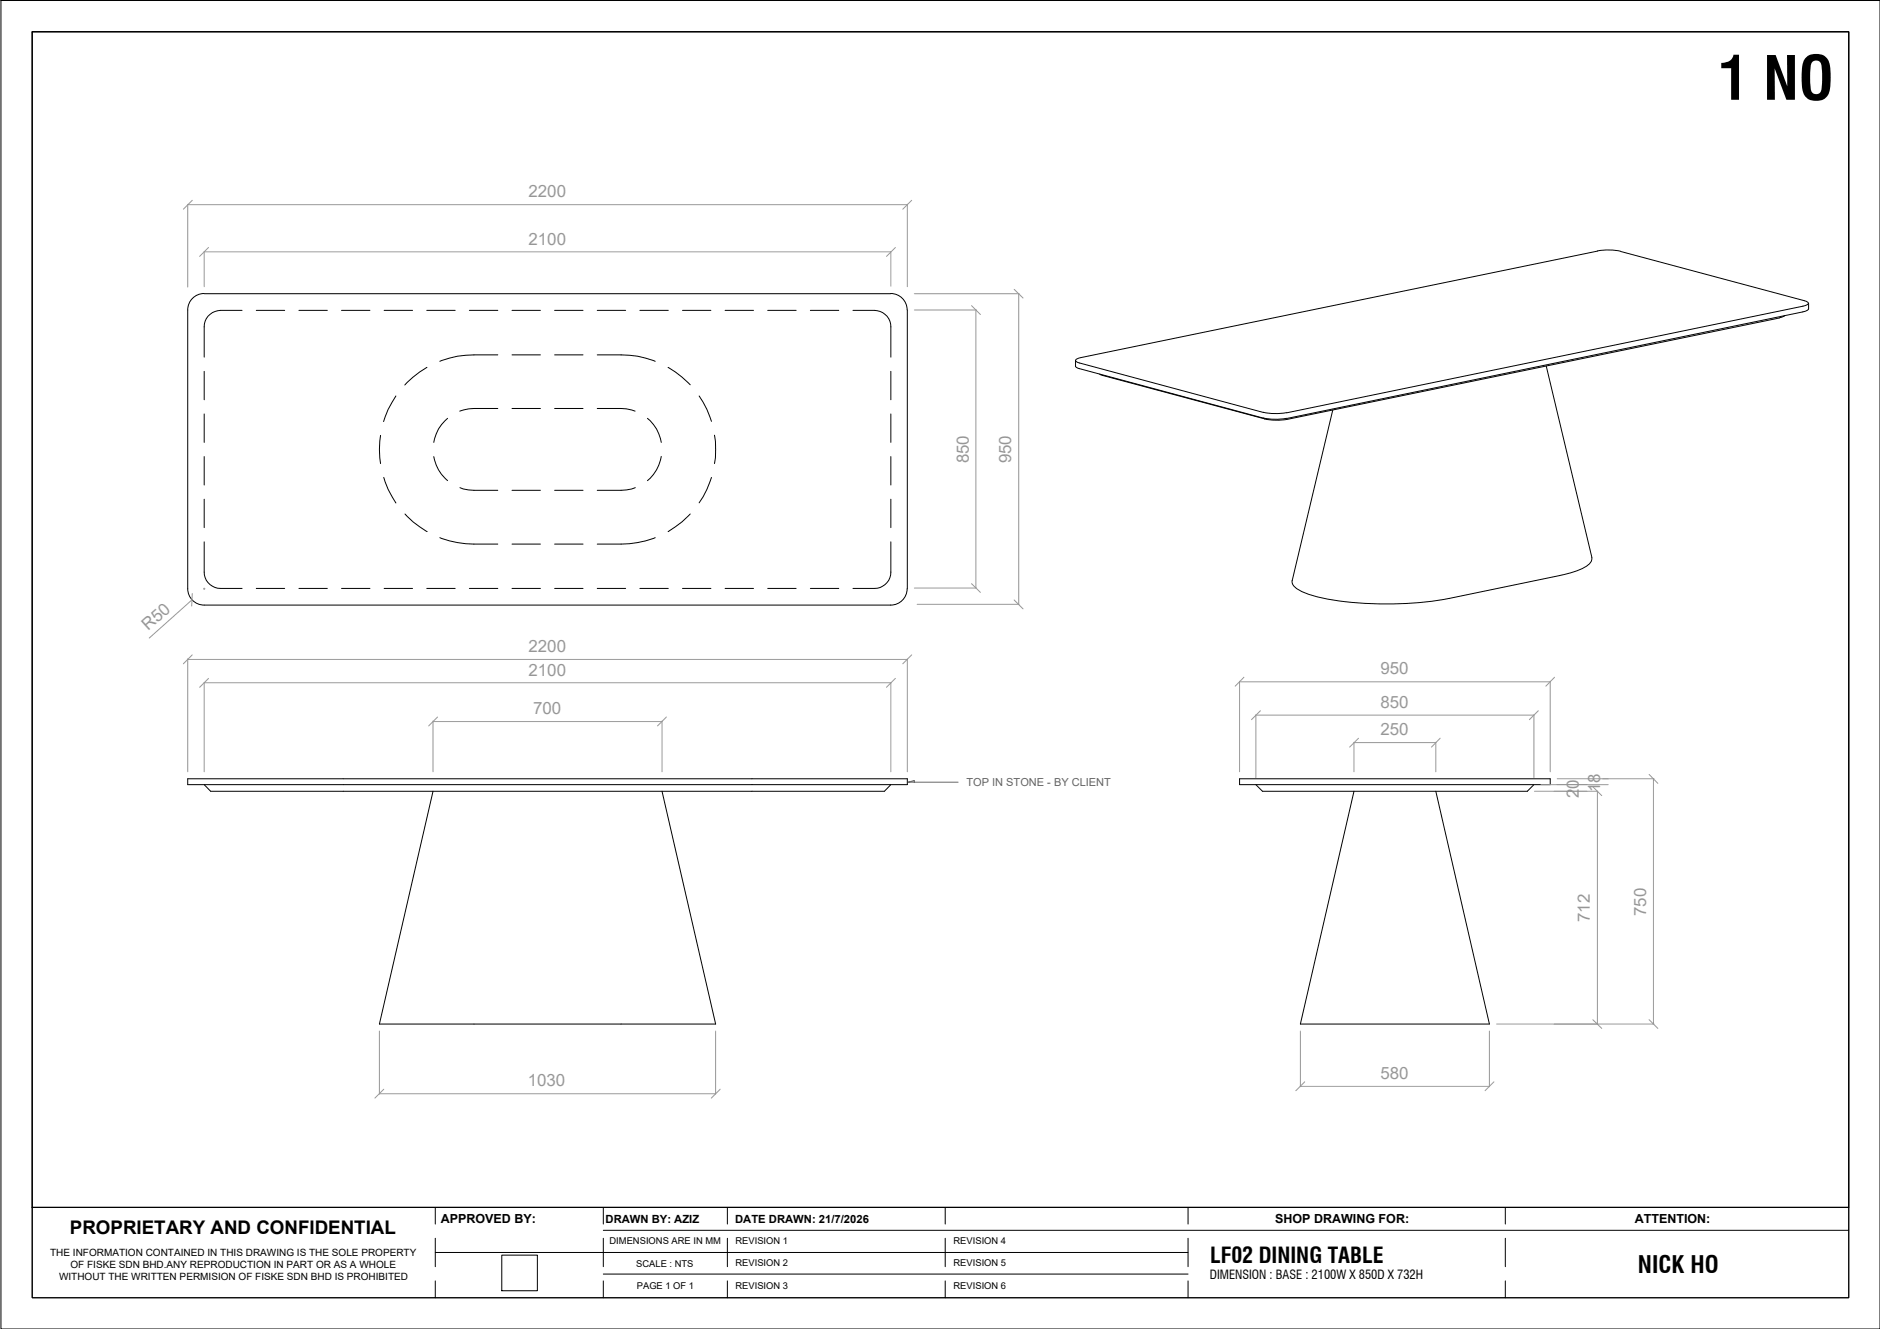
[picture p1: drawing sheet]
<svg xmlns="http://www.w3.org/2000/svg" width="420mm" height="297mm" viewBox="0 0 420 297" stroke-linecap="round" stroke-linejoin="round" font-family="sans-serif">
<!-- layer: 0 -->
<g fill="none" stroke="#000" stroke-width=".22">
<path d="M.2 .1h420v296.9h-420zM7.2 7.1h406v283h-406zM7.2 7.1h406v262.8h-406zM362.2 56.2l-2.1-.3-3.1 .2-115.4 23.8M362.2 56.2l41.1 11M45.6 65.6a3.7 3.7 0 0 0-3.6 3.7v62.3a3.7 3.7 0 0 0 3.6 3.6M45.6 65.6h153.5M54.1 69.4h-4.8a3.7 3.7 0 0 0-3.7 3.7v6.7M57.3 69.4h6.3M66.8 69.4h6.4M76.3 69.4h6.4M85.9 69.4h6.3"/>
<path d="M95.4 69.4h6.3M104.9 69.4h6.4M111.3 79.3a31.3 31.3 0 0 0-12.6 1.3l-.4 .2M114.4 79.3h6.4M114.4 69.4h6.4M124 79.3h6.3M124 69.4h6.3M133.5 79.3a31 31 0 0 1 12.6 1.3l.3 .2M133.5 69.4h6.3M143 69.4h6.4M152.5 69.4h6.4M162.1 69.4h6.3"/>
<path d="M171.6 69.4h6.3M181.1 69.4h6.4M190.6 69.4h4.9a3.7 3.7 0 0 1 3.6 3.7v6.7M199.1 65.6a3.7 3.7 0 0 1 3.6 3.7l.1 62.3a3.7 3.7 0 0 1-3.7 3.6h-153.5M241.6 79.9l-.6 .2-.6 .4 .3 .4 .6 .2M397.7 71.1l-109.9 22.6M398.9 70.5l-1.2 .5M402.9 68.4l-115.4 23.8-3 .2-2.2-.3M402.9 69.7l-115.4 23.8M403.2 67.2l.6 .2 .3 .4-.5 .5-.7 .1M404.2 67.8v1.3a1.41 1.41 0 0 1-1.3 .6M45.6 83v6.4"/>
<path d="M45.6 92.5v6.4M85 97.3a19.7 19.7 0 0 0 0 6.3M88.5 88.5a19.3 19.3 0 0 0-2.8 5.7M95.4 82.1a20.5 20.5 0 0 0-4.9 3.9M100 93.5a8.6 8.6 0 0 0-3.1 5.4M111.3 91.3h-5.4l-1.2 .1-2 .5M114.4 91.3h6.4M124 91.3h6.3M133.5 91.3h5.3l1.2 .1 1.9 .5M144.7 93.5a8.6 8.6 0 0 1 3.1 5.4M149.3 82.1a21.5 21.5 0 0 1 5 3.9M156.3 88.5a19.8 19.8 0 0 1 2.7 5.7"/>
<path d="M159.7 97.3a20 20 0 0 1 0 6.3M199.1 83v6.4M199.1 92.5v6.4M240.4 80.6v1.4l.9 .4M241.3 82.4l41.1 11.1M241.3 81.1l41.1 11.1M245.7 83.6l.8 .3 36.2 9.7M282.3 93.4l2.2 .3 3-.2M282.6 93.6l2.1 .3 3.1-.2M297.9 91.6l-9.1 38.1a1.92 1.92 0 0 0 1.1 2 27.3 27.3 0 0 0 10.7 2.8 81 81 0 0 0 23.2-.7l24.8-5.2 3.7-1a4.7 4.7 0 0 0 3.5-2.5l-.1-.5M345.6 81.8l10.2 42.8M45.6 102.1v6.3"/>
<path d="M45.6 111.6v6.3M85.8 106.7a19 19 0 0 0 2.7 5.7M90.5 114.9a18.7 18.7 0 0 0 5 3.9M96.9 102.1a8.9 8.9 0 0 0 3.1 5.3M102.8 109l.7 .3 2.4 .3h5.4M114.4 109.6h6.4M124 109.6h6.3M142 109l-.8 .3-2.4 .3h-5.3M147.8 102a8.8 8.8 0 0 1-3.1 5.4M154.3 114.9a20.8 20.8 0 0 1-5 3.9M159 106.7a19.8 19.8 0 0 1-2.7 5.7M199.1 102.1v6.3"/>
<path d="M199.1 111.6v6.3M45.6 121.1v6.8a3.6 3.6 0 0 0 3.7 3.6h4.8M57.3 131.5h6.3M66.8 131.5h6.4M76.3 131.5h6.4M85.9 131.5h6.3M95.4 131.5h6.3M98.3 120.2a20.5 20.5 0 0 0 7.6 1.4h5.4M104.9 131.5h6.4M114.4 121.6h6.4M114.4 131.5h6.4M124 121.6h6.3"/>
<path d="M124 131.5h6.3M133.5 131.5h6.3M143 131.5h6.4M146.4 120.2a20.5 20.5 0 0 1-7.6 1.4h-5.3M152.5 131.5h6.4M162.1 131.5h6.3M171.6 131.5h6.3M181.1 131.5h6.4M199.1 121.1v6.8a3.6 3.6 0 0 1-3.6 3.6h-4.9M42 174.1h160.8v1.3h-160.8zM45.6 175.4l1.5 1.5h150.6l1.4-1.5M96.8 176.9l-12 52h75.1l-11.9-52"/>
<path d="M277 174.1h69.5v1.3h-69.5zM280.7 175.4l1.5 1.5h59.1l1.5-1.5M302.6 176.9l-12 52h42.3l-12-52M7.2 269.9h406v20.2h-406zM97.3 269.9v3.7M97.3 276.8v6.3M97.3 279.9h168.2M134.8 269.9v3.7M134.8 276.8v6.3M134.8 275h278.4M162.6 269.9v3.7M162.6 276.8v6.3"/>
<path d="M211.2 269.9v3.7M211.2 276.8v6.3M265.5 269.9v3.7M265.5 276.8v6.3M336.4 269.9v3.7M336.4 276.8v6.3M97.3 286.3v3.8M112.1 280.5h8v8h-8zM134.8 286.3v3.8M134.8 284.8h130.7M162.6 286.3v3.8M211.2 286.3v3.8"/>
<path d="M265.5 286.3v3.8M336.4 286.3v3.8"/>
</g>
<g fill="none" stroke="#989898" stroke-width=".22">
<path d="M42 45.7v18.5M42 45.7h160.8M43 44.8l-2 2M45.6 56.2v7.9M45.6 56.3h153.5M46.6 55.3l-2 2M199.1 56.2v7.8M200.1 55.3l-2 2M202.8 45.7v18.4M203.8 44.8l-2 2M204.3 65.6h23.5M204.3 69.3h13.9"/>
<path d="M217.1 68.3l2 2M218.1 69.3v62.1M226.7 64.7l1.9 1.9M227.7 65.6v69.5M42.9 134.1l-9.5 8.5M43 132.7l-.2 2.8M45.5 131.6h.3M45.6 131.4v.4M204.3 131.4h13.9M205 135.1h22.8M217.1 130.5l2 1.9M226.7 134.1l1.9 2"/>
<path d="M42 147.3v25.2M42 147.4h160.8M43 146.4l-2 2M45.6 152.5v20M45.6 152.6h153.5M46.6 151.6l-2 2M199.1 152.5v20M200.1 151.6l-2 2M202.8 147.3v25.2M203.8 146.4l-2 2M277 152.3v20.2M277 152.4h69.5"/>
<path d="M278 151.4l-1.9 2M280.7 159.8v14M280.7 159.8h62.1M281.7 158.9l-2 2M342.8 159.8v14M343.8 158.9l-2 2M346.5 152.3v20.2M347.4 151.4l-1.9 2M96.8 161.1v11.4M96.8 161.3h51.2M97.8 160.3l-2 1.9M148 161.1v11.4"/>
<path d="M148.9 160.3l-2 1.9M302.6 165.9v6.6M302.6 166h18.3M303.6 165l-2 2M320.9 165.9v6.6M321.9 165l-2 2M342.9 176.9h14.2M344.4 175.4h15M348 174.1h21.7M356 175.8l2 2M357 176.9v52M368.6 173.1l1.9 2"/>
<path d="M369.5 174.1v54.8M84.8 230.4v14.1M159.9 230.4v14.1M290.6 230.4v12.5M332.9 230.4v12.5M334.5 228.9h35.2M356 227.9l2 2M368.6 227.9l1.9 2M84.8 244.5h75.1M85.8 243.4l-2 2M161 243.4l-2 2M290.6 242.8h42.3"/>
<path d="M291.6 241.8l-2 2M333.9 241.8l-2 2"/>
</g>
<path d="M204.3 174.8v-.4l-1.4 .4h11.2" fill="none" stroke="#636466" stroke-width=".22"/>
<text font-size="13.3" x="384.1" y="22.3">1 NO</text>
<text font-size="5.3" x="366.1" y="284.4">NICK HO</text>
<text font-size="4.9" x="270.4" y="282.3">LF02 DINING TABLE</text>
<text font-size="4.2" x="15.6" y="275.9">PROPRIETARY AND CONFIDENTIAL</text>
<g font-size="3.8" fill="#989898">
<text x="118.1" y="44.1">2200</text>
<text x="118.1" y="54.7">2100</text>
<text x="216.5" y="103.6" transform="rotate(-90 216.5 103.6)">850</text>
<text x="226" y="103.6" transform="rotate(-90 226 103.6)">950</text>
<text x="33.1" y="141.1" transform="rotate(-42 33.1 141.1)">R50</text>
<text x="118.1" y="145.7">2200</text>
<text x="118.1" y="151">2100</text>
<text x="308.5" y="150.7">950</text>
<text x="119.1" y="159.6">700</text>
<text x="308.5" y="158.2">850</text>
<text x="308.5" y="164.4">250</text>
<text x="352.8" y="178.4" transform="rotate(-90 352.8 178.4)">20</text>
<text x="357.6" y="177" transform="rotate(-90 357.6 177)">18</text>
<text x="355.3" y="206.1" transform="rotate(-90 355.3 206.1)">712</text>
<text x="367.9" y="204.7" transform="rotate(-90 367.9 204.7)">750</text>
<text x="117.9" y="242.8">1030</text>
<text x="308.5" y="241.2">580</text>
</g>
<g font-size="2.8">
<text x="98.5" y="273.4">APPROVED BY:</text>
<text x="285" y="273.4">SHOP DRAWING FOR:</text>
<text x="365.3" y="273.4">ATTENTION:</text>
<text x="270.4" y="285.9">DIMENSION : BASE : 2100W X 850D X 732H</text>
</g>
<text font-size="2.5" fill="#636466" x="216" y="175.6">TOP IN STONE - BY CLIENT</text>
<g font-size="2.5">
<text x="135.3" y="273.2">DRAWN BY: AZIZ</text>
<text x="164.3" y="273.2">DATE DRAWN: 21/7/2026</text>
</g>
<g font-size="2.2">
<text x="11.2" y="280.7">THE INFORMATION CONTAINED IN THIS DRAWING IS THE SOLE PROPERTY</text>
<text x="13.2" y="286">WITHOUT THE WRITTEN PERMISION OF FISKE SDN BHD IS PROHIBITED</text>
<text x="15.7" y="283.3">OF FISKE SDN BHD.ANY REPRODUCTION IN PART OR AS A WHOLE</text>
</g>
<g font-size="2.1">
<text x="136.2" y="277.9">DIMENSIONS ARE IN MM</text>
<text x="164.4" y="277.9">REVISION 1</text>
<text x="213.1" y="277.9">REVISION 4</text>
<text x="142.2" y="283.1">SCALE : NTS</text>
<text x="164.4" y="282.9">REVISION 2</text>
<text x="213.1" y="282.9">REVISION 5</text>
<text x="142.3" y="288.2">PAGE 1 OF 1</text>
<text x="164.4" y="288.1">REVISION 3</text>
<text x="213.1" y="288.1">REVISION 6</text>
</g>
</svg>
